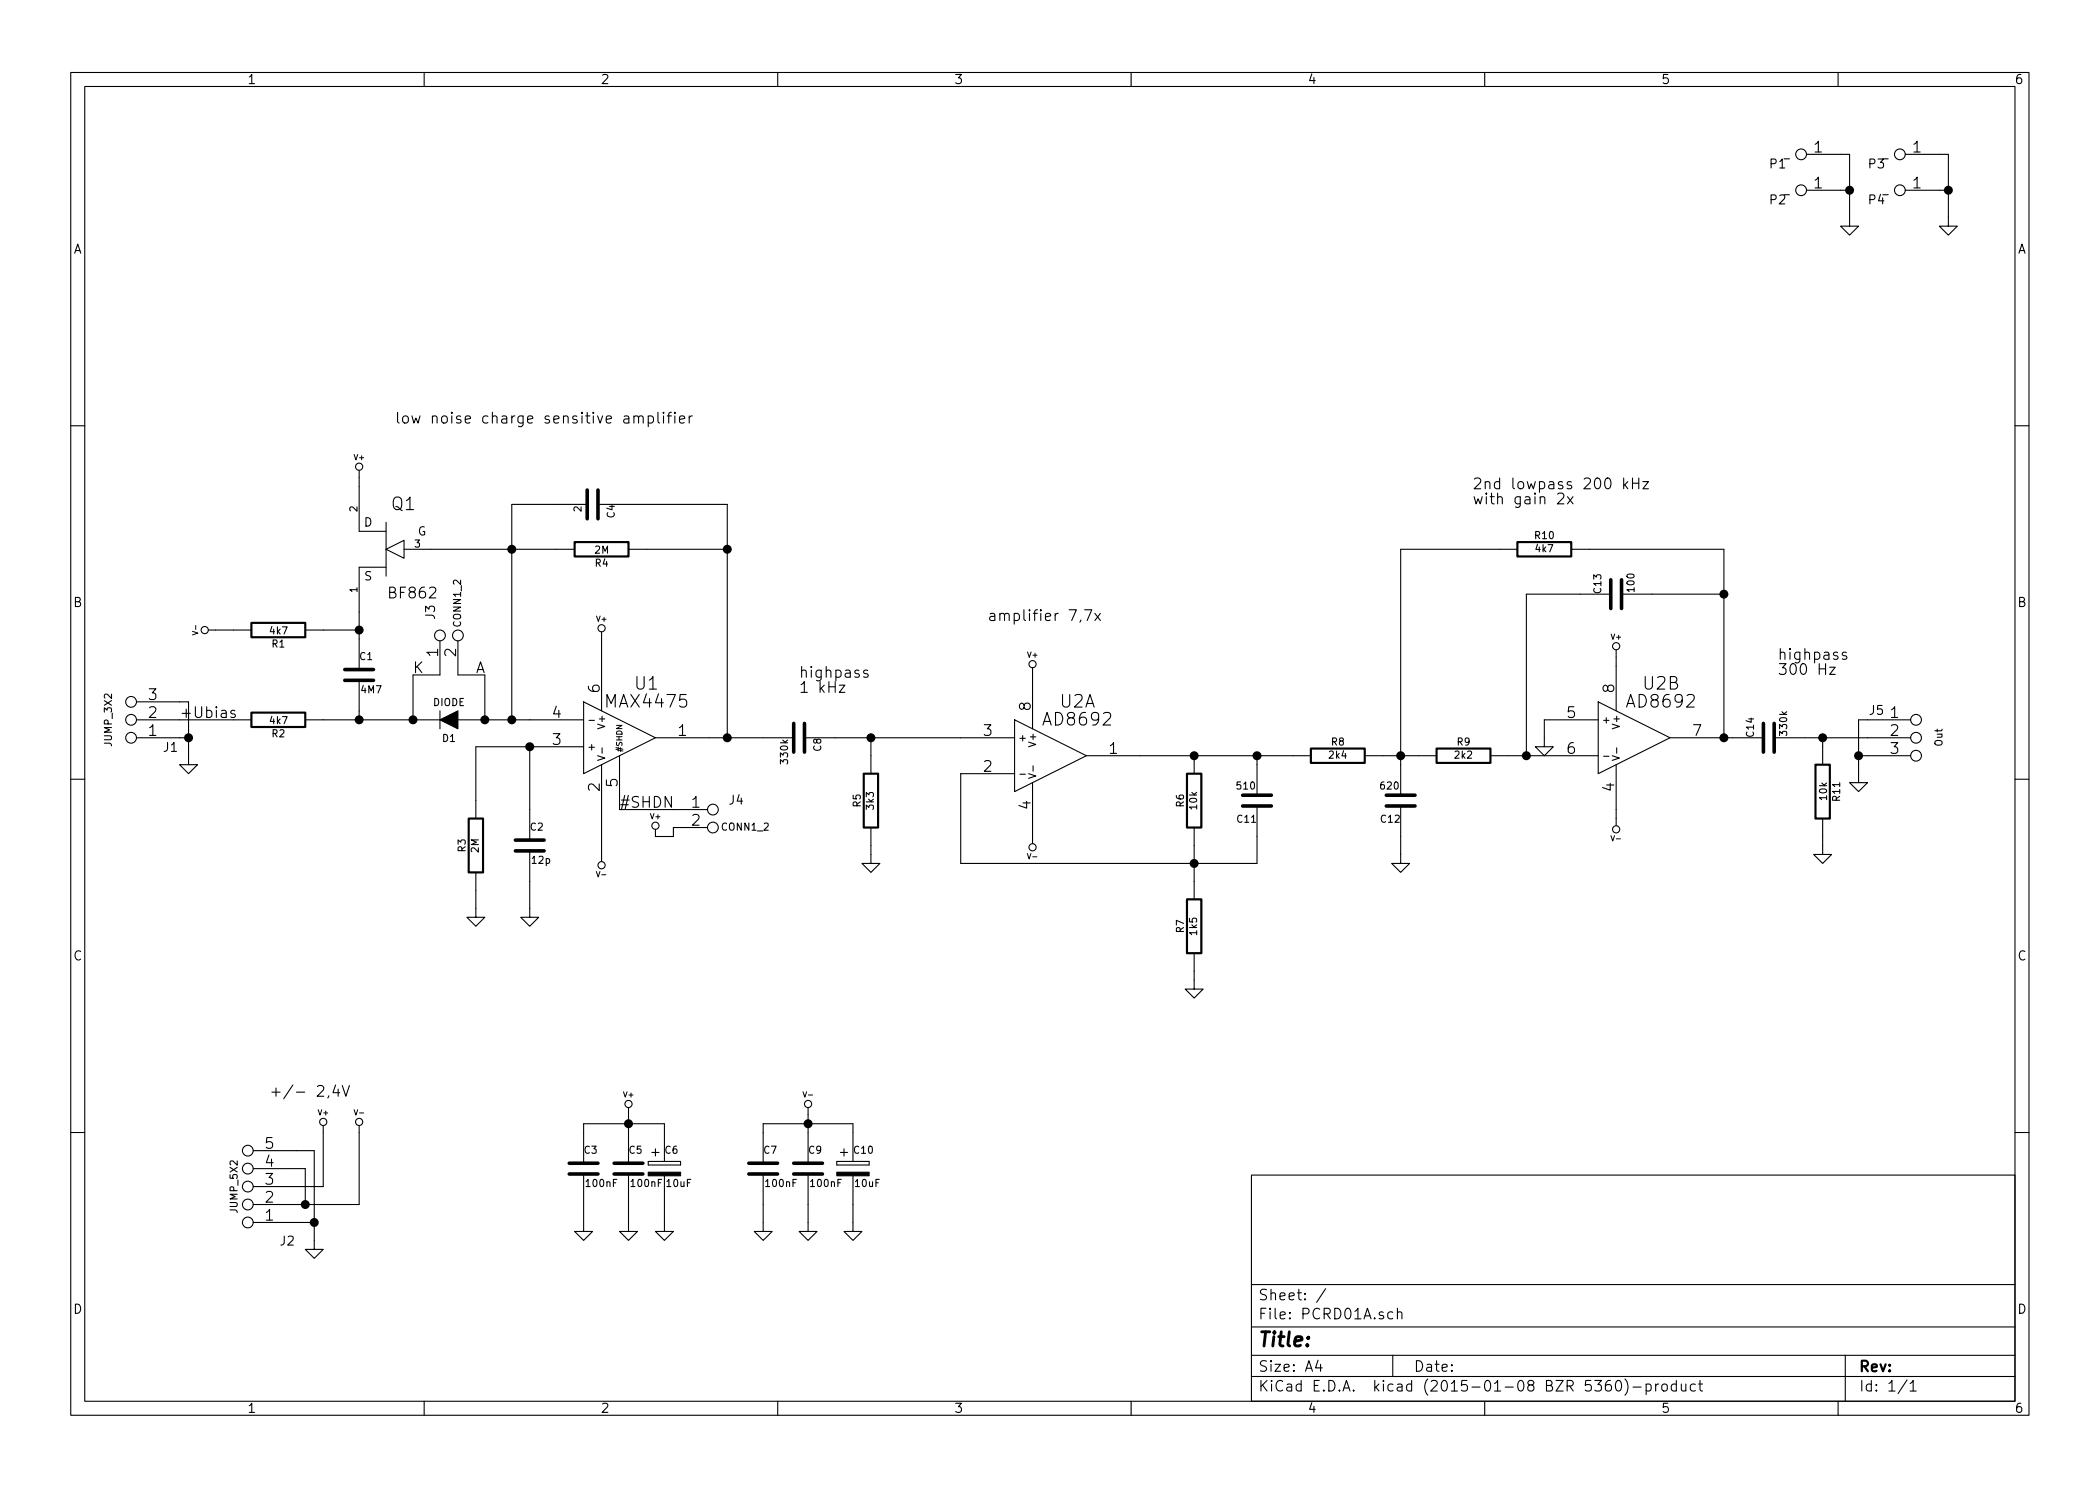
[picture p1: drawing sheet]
EESchema Schematic File Version 2
LIBS:power
LIBS:PCRD01A-cache
EELAYER 25 0
EELAYER END
$Descr A4 11693 8268
encoding utf-8
Sheet 1 1
Title ""
Date ""
Rev ""
Comp ""
Comment1 ""
Comment2 ""
Comment3 ""
Comment4 ""
$EndDescr
$Comp
L R R1
U 1 1
P 1550 3500
F 0 "R1" V 1630 3500 40  0000 C CNN
F 1 "4k7" V 1557 3501 40  0000 C CNN
F 2 "MLAB_R:SMD-0805" V 1480 3500 30  0001 C CNN
F 3 "" H 1550 3500 30  0000 C CNN
	1    1550 3500
	0    1    1    0   
$EndComp
$Comp
L R R2
U 1 1
P 1550 4000
F 0 "R2" V 1630 4000 40  0000 C CNN
F 1 "4k7" V 1557 4001 40  0000 C CNN
F 2 "MLAB_R:SMD-0805" V 1480 4000 30  0001 C CNN
F 3 "" H 1550 4000 30  0000 C CNN
	1    1550 4000
	0    1    1    0   
$EndComp
$Comp
L C C1
U 1 1
P 2000 3750
F 0 "C1" H 2000 3850 40  0000 L CNN
F 1 "4M7" H 2006 3665 40  0000 L CNN
F 2 "MLAB_R:SMD-0805" H 2038 3600 30  0001 C CNN
F 3 "" H 2000 3750 60  0000 C CNN
	1    2000 3750
	1    0    0    -1  
$EndComp
$Comp
L MAX4475 U1
U 1 1
P 3450 4100
F 0 "U1" H 3600 4400 70  0000 C CNN
F 1 "MAX4475" H 3600 4300 70  0000 C CNN
F 2 "MLAB_IO:SOT-23-6" H 3450 4100 60  0001 C CNN
F 3 "" H 3450 4100 60  0000 C CNN
	1    3450 4100
	1    0    0    -1  
$EndComp
$Comp
L AD8692 U2
U 1 1
P 5850 4200
F 0 "U2" H 6000 4500 70  0000 C CNN
F 1 "AD8692" H 6000 4400 70  0000 C CNN
F 2 "SMD_Packages:SOIC-8-N" H 5850 4200 60  0001 C CNN
F 3 "" H 5850 4200 60  0000 C CNN
	1    5850 4200
	1    0    0    -1  
$EndComp
$Comp
L DIODE D1
U 1 1
P 2500 4000
F 0 "D1" H 2500 4100 40  0000 C CNN
F 1 "DIODE" H 2500 3900 40  0000 C CNN
F 2 "" H 2500 4000 60  0001 C CNN
F 3 "" H 2500 4000 60  0000 C CNN
	1    2500 4000
	-1   0    0    1   
$EndComp
$Comp
L JFET_N Q1
U 1 1
P 2150 3050
F 0 "Q1" H 2053 3300 70  0000 C CNN
F 1 "BF862" H 2003 2803 60  0000 C CNN
F 2 "MLAB_IO:SOT-23" H 2150 3050 60  0001 C CNN
F 3 "" H 2150 3050 60  0000 C CNN
	1    2150 3050
	-1   0    0    -1  
$EndComp
$Comp
L R R4
U 1 1
P 3350 3050
F 0 "R4" V 3430 3050 40  0000 C CNN
F 1 "2M" V 3357 3051 40  0000 C CNN
F 2 "MLAB_R:SMD-0805" V 3280 3050 30  0001 C CNN
F 3 "" H 3350 3050 30  0000 C CNN
	1    3350 3050
	0    1    1    0   
$EndComp
$Comp
L C C4
U 1 1
P 3300 2800
F 0 "C4" H 3300 2900 40  0000 L CNN
F 1 "2" H 3306 2715 40  0000 L CNN
F 2 "MLAB_C:C2pF" H 3338 2650 30  0001 C CNN
F 3 "" H 3300 2800 60  0000 C CNN
	1    3300 2800
	0    1    1    0   
$EndComp
$Comp
L C C8
U 1 1
P 4450 4100
F 0 "C8" H 4450 4200 40  0000 L CNN
F 1 "330k" H 4456 4015 40  0000 L CNN
F 2 "MLAB_R:SMD-0805" H 4488 3950 30  0001 C CNN
F 3 "" H 4450 4100 60  0000 C CNN
	1    4450 4100
	0    1    1    0   
$EndComp
$Comp
L R R5
U 1 1
P 4850 4450
F 0 "R5" V 4930 4450 40  0000 C CNN
F 1 "3k3" V 4857 4451 40  0000 C CNN
F 2 "MLAB_R:SMD-0805" V 4780 4450 30  0001 C CNN
F 3 "" H 4850 4450 30  0000 C CNN
	1    4850 4450
	-1   0    0    1   
$EndComp
$Comp
L R R6
U 1 1
P 6650 4450
F 0 "R6" V 6730 4450 40  0000 C CNN
F 1 "10k" V 6657 4451 40  0000 C CNN
F 2 "MLAB_R:SMD-0805" V 6580 4450 30  0001 C CNN
F 3 "" H 6650 4450 30  0000 C CNN
	1    6650 4450
	-1   0    0    1   
$EndComp
$Comp
L R R7
U 1 1
P 6650 5150
F 0 "R7" V 6730 5150 40  0000 C CNN
F 1 "1k5" V 6657 5151 40  0000 C CNN
F 2 "MLAB_R:SMD-0805" V 6580 5150 30  0001 C CNN
F 3 "" H 6650 5150 30  0000 C CNN
	1    6650 5150
	-1   0    0    1   
$EndComp
$Comp
L C C11
U 1 1
P 7000 4450
F 0 "C11" H 7000 4550 40  0000 L CNN
F 1 "510" H 7006 4365 40  0000 L CNN
F 2 "MLAB_R:SMD-0805" H 7038 4300 30  0001 C CNN
F 3 "" H 7000 4450 60  0000 C CNN
	1    7000 4450
	-1   0    0    1   
$EndComp
$Comp
L R R8
U 1 1
P 7450 4200
F 0 "R8" V 7530 4200 40  0000 C CNN
F 1 "2k4" V 7457 4201 40  0000 C CNN
F 2 "MLAB_R:SMD-0805" V 7380 4200 30  0001 C CNN
F 3 "" H 7450 4200 30  0000 C CNN
	1    7450 4200
	0    -1   -1   0   
$EndComp
$Comp
L R R9
U 1 1
P 8150 4200
F 0 "R9" V 8230 4200 40  0000 C CNN
F 1 "2k2" V 8157 4201 40  0000 C CNN
F 2 "MLAB_R:SMD-0805" V 8080 4200 30  0001 C CNN
F 3 "" H 8150 4200 30  0000 C CNN
	1    8150 4200
	0    -1   -1   0   
$EndComp
$Comp
L C C12
U 1 1
P 7800 4450
F 0 "C12" H 7800 4550 40  0000 L CNN
F 1 "620" H 7806 4365 40  0000 L CNN
F 2 "MLAB_R:SMD-0805" H 7838 4300 30  0001 C CNN
F 3 "" H 7800 4450 60  0000 C CNN
	1    7800 4450
	-1   0    0    1   
$EndComp
$Comp
L C C13
U 1 1
P 9000 3300
F 0 "C13" H 9000 3400 40  0000 L CNN
F 1 "100" H 9006 3215 40  0000 L CNN
F 2 "MLAB_R:SMD-0805" H 9038 3150 30  0001 C CNN
F 3 "" H 9000 3300 60  0000 C CNN
	1    9000 3300
	0    -1   -1   0   
$EndComp
$Comp
L R R10
U 1 1
P 8600 3050
F 0 "R10" V 8680 3050 40  0000 C CNN
F 1 "4k7" V 8607 3051 40  0000 C CNN
F 2 "MLAB_R:SMD-0805" V 8530 3050 30  0001 C CNN
F 3 "" H 8600 3050 30  0000 C CNN
	1    8600 3050
	0    -1   -1   0   
$EndComp
$Comp
L V- #PWR01
U 1 1
P 3350 4750
F 0 "#PWR01" H 3350 4850 30  0001 C CNN
F 1 "V-" H 3350 4860 30  0000 C CNN
F 2 "" H 3350 4750 60  0000 C CNN
F 3 "" H 3350 4750 60  0000 C CNN
	1    3350 4750
	-1   0    0    1   
$EndComp
$Comp
L R R3
U 1 1
P 2650 4700
F 0 "R3" V 2730 4700 40  0000 C CNN
F 1 "2M" V 2657 4701 40  0000 C CNN
F 2 "MLAB_R:SMD-0805" V 2580 4700 30  0001 C CNN
F 3 "" H 2650 4700 30  0000 C CNN
	1    2650 4700
	-1   0    0    1   
$EndComp
$Comp
L C C2
U 1 1
P 2950 4700
F 0 "C2" H 2950 4800 40  0000 L CNN
F 1 "12p" H 2956 4615 40  0000 L CNN
F 2 "MLAB_R:SMD-0805" H 2988 4550 30  0001 C CNN
F 3 "" H 2950 4700 60  0000 C CNN
	1    2950 4700
	1    0    0    -1  
$EndComp
$Comp
L GND #PWR02
U 1 1
P 2650 5050
F 0 "#PWR02" H 2650 5050 30  0001 C CNN
F 1 "GND" H 2650 4980 30  0001 C CNN
F 2 "" H 2650 5050 60  0000 C CNN
F 3 "" H 2650 5050 60  0000 C CNN
	1    2650 5050
	1    0    0    -1  
$EndComp
$Comp
L GND #PWR03
U 1 1
P 2950 5050
F 0 "#PWR03" H 2950 5050 30  0001 C CNN
F 1 "GND" H 2950 4980 30  0001 C CNN
F 2 "" H 2950 5050 60  0000 C CNN
F 3 "" H 2950 5050 60  0000 C CNN
	1    2950 5050
	1    0    0    -1  
$EndComp
$Comp
L V+ #PWR04
U 1 1
P 3350 3550
F 0 "#PWR04" H 3350 3650 30  0001 C CNN
F 1 "V+" H 3350 3660 30  0000 C CNN
F 2 "" H 3350 3550 60  0000 C CNN
F 3 "" H 3350 3550 60  0000 C CNN
	1    3350 3550
	1    0    0    -1  
$EndComp
$Comp
L V+ #PWR05
U 1 1
P 2000 2650
F 0 "#PWR05" H 2000 2750 30  0001 C CNN
F 1 "V+" H 2000 2760 30  0000 C CNN
F 2 "" H 2000 2650 60  0000 C CNN
F 3 "" H 2000 2650 60  0000 C CNN
	1    2000 2650
	1    0    0    -1  
$EndComp
$Comp
L GND #PWR06
U 1 1
P 4850 4750
F 0 "#PWR06" H 4850 4750 30  0001 C CNN
F 1 "GND" H 4850 4680 30  0001 C CNN
F 2 "" H 4850 4750 60  0000 C CNN
F 3 "" H 4850 4750 60  0000 C CNN
	1    4850 4750
	1    0    0    -1  
$EndComp
$Comp
L GND #PWR07
U 1 1
P 6650 5450
F 0 "#PWR07" H 6650 5450 30  0001 C CNN
F 1 "GND" H 6650 5380 30  0001 C CNN
F 2 "" H 6650 5450 60  0000 C CNN
F 3 "" H 6650 5450 60  0000 C CNN
	1    6650 5450
	1    0    0    -1  
$EndComp
$Comp
L V- #PWR08
U 1 1
P 5750 4650
F 0 "#PWR08" H 5750 4750 30  0001 C CNN
F 1 "V-" H 5750 4760 30  0000 C CNN
F 2 "" H 5750 4650 60  0000 C CNN
F 3 "" H 5750 4650 60  0000 C CNN
	1    5750 4650
	-1   0    0    1   
$EndComp
$Comp
L V+ #PWR09
U 1 1
P 5750 3750
F 0 "#PWR09" H 5750 3850 30  0001 C CNN
F 1 "V+" H 5750 3860 30  0000 C CNN
F 2 "" H 5750 3750 60  0000 C CNN
F 3 "" H 5750 3750 60  0000 C CNN
	1    5750 3750
	1    0    0    -1  
$EndComp
$Comp
L GND #PWR010
U 1 1
P 7800 4750
F 0 "#PWR010" H 7800 4750 30  0001 C CNN
F 1 "GND" H 7800 4680 30  0001 C CNN
F 2 "" H 7800 4750 60  0000 C CNN
F 3 "" H 7800 4750 60  0000 C CNN
	1    7800 4750
	1    0    0    -1  
$EndComp
$Comp
L GND #PWR011
U 1 1
P 8600 4100
F 0 "#PWR011" H 8600 4100 30  0001 C CNN
F 1 "GND" H 8600 4030 30  0001 C CNN
F 2 "" H 8600 4100 60  0000 C CNN
F 3 "" H 8600 4100 60  0000 C CNN
	1    8600 4100
	1    0    0    -1  
$EndComp
$Comp
L GND #PWR012
U 1 1
P 10150 4700
F 0 "#PWR012" H 10150 4700 30  0001 C CNN
F 1 "GND" H 10150 4630 30  0001 C CNN
F 2 "" H 10150 4700 60  0000 C CNN
F 3 "" H 10150 4700 60  0000 C CNN
	1    10150 4700
	1    0    0    -1  
$EndComp
$Comp
L V+ #PWR013
U 1 1
P 9000 3650
F 0 "#PWR013" H 9000 3750 30  0001 C CNN
F 1 "V+" H 9000 3760 30  0000 C CNN
F 2 "" H 9000 3650 60  0000 C CNN
F 3 "" H 9000 3650 60  0000 C CNN
	1    9000 3650
	1    0    0    -1  
$EndComp
$Comp
L V- #PWR014
U 1 1
P 9000 4550
F 0 "#PWR014" H 9000 4650 30  0001 C CNN
F 1 "V-" H 9000 4660 30  0000 C CNN
F 2 "" H 9000 4550 60  0000 C CNN
F 3 "" H 9000 4550 60  0000 C CNN
	1    9000 4550
	-1   0    0    1   
$EndComp
$Comp
L C C14
U 1 1
P 9850 4100
F 0 "C14" H 9850 4200 40  0000 L CNN
F 1 "330k" H 9856 4015 40  0000 L CNN
F 2 "MLAB_R:SMD-0805" H 9888 3950 30  0001 C CNN
F 3 "" H 9850 4100 60  0000 C CNN
	1    9850 4100
	0    -1   -1   0   
$EndComp
$Comp
L R R11
U 1 1
P 10150 4400
F 0 "R11" V 10230 4400 40  0000 C CNN
F 1 "10k" V 10157 4401 40  0000 C CNN
F 2 "MLAB_R:SMD-0805" V 10080 4400 30  0001 C CNN
F 3 "" H 10150 4400 30  0000 C CNN
	1    10150 4400
	1    0    0    -1  
$EndComp
$Comp
L V- #PWR015
U 1 1
P 1200 3500
F 0 "#PWR015" H 1200 3600 30  0001 C CNN
F 1 "V-" H 1200 3610 30  0000 C CNN
F 2 "" H 1200 3500 60  0000 C CNN
F 3 "" H 1200 3500 60  0000 C CNN
	1    1200 3500
	0    -1   -1   0   
$EndComp
$Comp
L AD8692 U2
U 2 1
P 9100 4100
F 0 "U2" H 9250 4400 70  0000 C CNN
F 1 "AD8692" H 9250 4300 70  0000 C CNN
F 2 "SMD_Packages:SOIC-8-N" H 9100 4100 60  0001 C CNN
F 3 "" H 9100 4100 60  0000 C CNN
	2    9100 4100
	1    0    0    -1  
$EndComp
Text Notes 2200 2350 0    60   ~ 0
low noise charge sensitive amplifier
Text Notes 4450 3850 0    60   ~ 0
highpass\n1 kHz
Text Notes 5500 3450 0    60   ~ 0
amplifier 7,7x
Text Notes 8200 2800 0    60   ~ 0
2nd lowpass 200 kHz\nwith gain 2x
Text Notes 9900 3750 0    60   ~ 0
highpass\n300 Hz
$Comp
L JUMP_5X2 J2
U 1 1
P 1250 6650
F 0 "J2" H 900 6900 50  0000 C CNN
F 1 "JUMP_5X2" V 1200 6600 40  0000 C CNN
F 2 "Hrebinky:Pin_Header_Straight_2x05" H 1250 6650 60  0001 C CNN
F 3 "" H 1250 6650 60  0000 C CNN
	1    1250 6650
	-1   0    0    1   
$EndComp
$Comp
L V- #PWR016
U 1 1
P 2000 6300
F 0 "#PWR016" H 2000 6400 30  0001 C CNN
F 1 "V-" H 2000 6410 30  0000 C CNN
F 2 "" H 2000 6300 60  0000 C CNN
F 3 "" H 2000 6300 60  0000 C CNN
	1    2000 6300
	1    0    0    -1  
$EndComp
$Comp
L V+ #PWR017
U 1 1
P 1800 6300
F 0 "#PWR017" H 1800 6400 30  0001 C CNN
F 1 "V+" H 1800 6410 30  0000 C CNN
F 2 "" H 1800 6300 60  0000 C CNN
F 3 "" H 1800 6300 60  0000 C CNN
	1    1800 6300
	1    0    0    -1  
$EndComp
$Comp
L GND #PWR018
U 1 1
P 1750 6900
F 0 "#PWR018" H 1750 6900 30  0001 C CNN
F 1 "GND" H 1750 6830 30  0001 C CNN
F 2 "" H 1750 6900 60  0000 C CNN
F 3 "" H 1750 6900 60  0000 C CNN
	1    1750 6900
	1    0    0    -1  
$EndComp
Text Notes 1500 6100 0    60   ~ 0
+/- 2,4V
$Comp
L _ P1
U 1 1
P 9950 800
F 0 "P1" H 10000 900 50  0000 C CNN
F 1 "_" H 9950 850 40  0000 C CNN
F 2 "Dira:MountingHole_3mm" H 10200 650 60  0001 C CNN
F 3 "" H 10200 650 60  0000 C CNN
	1    9950 800 
	-1   0    0    1   
$EndComp
$Comp
L _ P2
U 1 1
P 9950 1000
F 0 "P2" H 10000 1100 50  0000 C CNN
F 1 "_" H 9950 1050 40  0000 C CNN
F 2 "Dira:MountingHole_3mm" H 10200 850 60  0001 C CNN
F 3 "" H 10200 850 60  0000 C CNN
	1    9950 1000
	-1   0    0    1   
$EndComp
$Comp
L _ P3
U 1 1
P 10500 800
F 0 "P3" H 10550 900 50  0000 C CNN
F 1 "_" H 10500 850 40  0000 C CNN
F 2 "Dira:MountingHole_3mm" H 10750 650 60  0001 C CNN
F 3 "" H 10750 650 60  0000 C CNN
	1    10500 800 
	-1   0    0    1   
$EndComp
$Comp
L _ P4
U 1 1
P 10500 1000
F 0 "P4" H 10550 1100 50  0000 C CNN
F 1 "_" H 10500 1050 40  0000 C CNN
F 2 "Dira:MountingHole_3mm" H 10750 850 60  0001 C CNN
F 3 "" H 10750 850 60  0000 C CNN
	1    10500 1000
	-1   0    0    1   
$EndComp
$Comp
L GND #PWR019
U 1 1
P 10300 1200
F 0 "#PWR019" H 10300 1200 30  0001 C CNN
F 1 "GND" H 10300 1130 30  0001 C CNN
F 2 "" H 10300 1200 60  0000 C CNN
F 3 "" H 10300 1200 60  0000 C CNN
	1    10300 1200
	1    0    0    -1  
$EndComp
$Comp
L GND #PWR020
U 1 1
P 10850 1200
F 0 "#PWR020" H 10850 1200 30  0001 C CNN
F 1 "GND" H 10850 1130 30  0001 C CNN
F 2 "" H 10850 1200 60  0000 C CNN
F 3 "" H 10850 1200 60  0000 C CNN
	1    10850 1200
	1    0    0    -1  
$EndComp
$Comp
L JUMP_3X2 J1
U 1 1
P 600 3950
F 0 "J1" H 250 4150 50  0000 C CNN
F 1 "JUMP_3X2" V 600 4000 40  0000 C CNN
F 2 "Hrebinky:Pin_Header_Straight_2x03" H 600 3950 60  0001 C CNN
F 3 "" H 600 3950 60  0000 C CNN
	1    600  3950
	-1   0    0    1   
$EndComp
$Comp
L JUMP_3X2 J5
U 1 1
P 10800 4150
F 0 "J5" H 10450 4350 50  0000 C CNN
F 1 "Out" V 10800 4200 40  0000 C CNN
F 2 "Hrebinky:Pin_Header_Straight_2x03" H 10800 4150 60  0001 C CNN
F 3 "" H 10800 4150 60  0000 C CNN
	1    10800 4150
	1    0    0    -1  
$EndComp
Text Label 1000 4000 0    60   ~ 0
+Ubias
$Comp
L GND #PWR021
U 1 1
P 1050 4200
F 0 "#PWR021" H 1050 4200 30  0001 C CNN
F 1 "GND" H 1050 4130 30  0001 C CNN
F 2 "" H 1050 4200 60  0000 C CNN
F 3 "" H 1050 4200 60  0000 C CNN
	1    1050 4200
	1    0    0    -1  
$EndComp
$Comp
L GND #PWR022
U 1 1
P 10350 4300
F 0 "#PWR022" H 10350 4300 30  0001 C CNN
F 1 "GND" H 10350 4230 30  0001 C CNN
F 2 "" H 10350 4300 60  0000 C CNN
F 3 "" H 10350 4300 60  0000 C CNN
	1    10350 4300
	1    0    0    -1  
$EndComp
$Comp
L CONN1_2 J4
U 1 1
P 4050 4550
F 0 "J4" H 4100 4650 50  0000 C CNN
F 1 "CONN1_2" H 4150 4500 40  0000 C CNN
F 2 "Hrebinky:Pin_Header_Straight_1x02" H 4100 4500 60  0001 C CNN
F 3 "" H 4100 4500 60  0000 C CNN
	1    4050 4550
	1    0    0    -1  
$EndComp
Text Label 3450 4500 0    60   ~ 0
#SHDN
$Comp
L C C3
U 1 1
P 3250 6500
F 0 "C3" H 3250 6600 40  0000 L CNN
F 1 "100nF" H 3256 6415 40  0000 L CNN
F 2 "MLAB_R:SMD-0805" H 3288 6350 30  0001 C CNN
F 3 "" H 3250 6500 60  0000 C CNN
	1    3250 6500
	1    0    0    -1  
$EndComp
$Comp
L C C5
U 1 1
P 3500 6500
F 0 "C5" H 3500 6600 40  0000 L CNN
F 1 "100nF" H 3506 6415 40  0000 L CNN
F 2 "MLAB_R:SMD-0805" H 3538 6350 30  0001 C CNN
F 3 "" H 3500 6500 60  0000 C CNN
	1    3500 6500
	1    0    0    -1  
$EndComp
$Comp
L C C7
U 1 1
P 4250 6500
F 0 "C7" H 4250 6600 40  0000 L CNN
F 1 "100nF" H 4256 6415 40  0000 L CNN
F 2 "MLAB_R:SMD-0805" H 4288 6350 30  0001 C CNN
F 3 "" H 4250 6500 60  0000 C CNN
	1    4250 6500
	1    0    0    -1  
$EndComp
$Comp
L C C9
U 1 1
P 4500 6500
F 0 "C9" H 4500 6600 40  0000 L CNN
F 1 "100nF" H 4506 6415 40  0000 L CNN
F 2 "MLAB_R:SMD-0805" H 4538 6350 30  0001 C CNN
F 3 "" H 4500 6500 60  0000 C CNN
	1    4500 6500
	1    0    0    -1  
$EndComp
$Comp
L CP2 C10
U 1 1
P 4750 6500
F 0 "C10" H 4750 6600 40  0000 L CNN
F 1 "10uF" H 4756 6415 40  0000 L CNN
F 2 "MLAB_R:SMD-0805" H 4788 6350 30  0001 C CNN
F 3 "" H 4750 6500 60  0000 C CNN
	1    4750 6500
	1    0    0    -1  
$EndComp
$Comp
L CP2 C6
U 1 1
P 3700 6500
F 0 "C6" H 3700 6600 40  0000 L CNN
F 1 "10uF" H 3706 6415 40  0000 L CNN
F 2 "MLAB_R:SMD-0805" H 3738 6350 30  0001 C CNN
F 3 "" H 3700 6500 60  0000 C CNN
	1    3700 6500
	1    0    0    -1  
$EndComp
$Comp
L GND #PWR023
U 1 1
P 3250 6800
F 0 "#PWR023" H 3250 6800 30  0001 C CNN
F 1 "GND" H 3250 6730 30  0001 C CNN
F 2 "" H 3250 6800 60  0000 C CNN
F 3 "" H 3250 6800 60  0000 C CNN
	1    3250 6800
	1    0    0    -1  
$EndComp
$Comp
L GND #PWR024
U 1 1
P 3500 6800
F 0 "#PWR024" H 3500 6800 30  0001 C CNN
F 1 "GND" H 3500 6730 30  0001 C CNN
F 2 "" H 3500 6800 60  0000 C CNN
F 3 "" H 3500 6800 60  0000 C CNN
	1    3500 6800
	1    0    0    -1  
$EndComp
$Comp
L GND #PWR025
U 1 1
P 3700 6800
F 0 "#PWR025" H 3700 6800 30  0001 C CNN
F 1 "GND" H 3700 6730 30  0001 C CNN
F 2 "" H 3700 6800 60  0000 C CNN
F 3 "" H 3700 6800 60  0000 C CNN
	1    3700 6800
	1    0    0    -1  
$EndComp
$Comp
L GND #PWR026
U 1 1
P 4250 6800
F 0 "#PWR026" H 4250 6800 30  0001 C CNN
F 1 "GND" H 4250 6730 30  0001 C CNN
F 2 "" H 4250 6800 60  0000 C CNN
F 3 "" H 4250 6800 60  0000 C CNN
	1    4250 6800
	1    0    0    -1  
$EndComp
$Comp
L GND #PWR027
U 1 1
P 4500 6800
F 0 "#PWR027" H 4500 6800 30  0001 C CNN
F 1 "GND" H 4500 6730 30  0001 C CNN
F 2 "" H 4500 6800 60  0000 C CNN
F 3 "" H 4500 6800 60  0000 C CNN
	1    4500 6800
	1    0    0    -1  
$EndComp
$Comp
L GND #PWR028
U 1 1
P 4750 6800
F 0 "#PWR028" H 4750 6800 30  0001 C CNN
F 1 "GND" H 4750 6730 30  0001 C CNN
F 2 "" H 4750 6800 60  0000 C CNN
F 3 "" H 4750 6800 60  0000 C CNN
	1    4750 6800
	1    0    0    -1  
$EndComp
$Comp
L V+ #PWR029
U 1 1
P 3500 6200
F 0 "#PWR029" H 3500 6300 30  0001 C CNN
F 1 "V+" H 3500 6310 30  0000 C CNN
F 2 "" H 3500 6200 60  0000 C CNN
F 3 "" H 3500 6200 60  0000 C CNN
	1    3500 6200
	1    0    0    -1  
$EndComp
$Comp
L V- #PWR030
U 1 1
P 4500 6200
F 0 "#PWR030" H 4500 6300 30  0001 C CNN
F 1 "V-" H 4500 6310 30  0000 C CNN
F 2 "" H 4500 6200 60  0000 C CNN
F 3 "" H 4500 6200 60  0000 C CNN
	1    4500 6200
	1    0    0    -1  
$EndComp
$Comp
L CONN1_2 J3
U 1 1
P 2500 3450
F 0 "J3" H 2550 3550 50  0000 C CNN
F 1 "CONN1_2" H 2600 3400 40  0000 C CNN
F 2 "Hrebinky:CONN_3_2" H 2550 3400 60  0001 C CNN
F 3 "" H 2550 3400 60  0000 C CNN
	1    2500 3450
	0    -1   -1   0   
$EndComp
Wire Wire Line
	1800 3500 2000 3500
Wire Wire Line
	1800 4000 2300 4000
Wire Wire Line
	2000 4000 2000 3950
Connection ~ 2000 3500
Connection ~ 2000 4000
Wire Wire Line
	2700 4000 2950 4000
Wire Wire Line
	2850 2800 2850 4000
Connection ~ 2850 4000
Connection ~ 2850 3050
Wire Wire Line
	2850 2800 3100 2800
Wire Wire Line
	3600 3050 4050 3050
Wire Wire Line
	4050 2800 4050 4100
Wire Wire Line
	3950 4100 4250 4100
Wire Wire Line
	3500 2800 4050 2800
Connection ~ 4050 3050
Wire Wire Line
	2950 4150 2650 4150
Wire Wire Line
	2650 4150 2650 4450
Wire Wire Line
	2950 4500 2950 4150
Connection ~ 2950 4150
Wire Wire Line
	2650 5050 2650 4950
Wire Wire Line
	2950 5050 2950 4900
Wire Wire Line
	3350 3550 3350 3700
Wire Wire Line
	3350 4500 3350 4750
Wire Wire Line
	5350 4300 5350 4800
Wire Wire Line
	5350 4800 7000 4800
Wire Wire Line
	6650 4700 6650 4900
Connection ~ 6650 4800
Wire Wire Line
	6350 4200 7200 4200
Wire Wire Line
	7000 4200 7000 4250
Connection ~ 6650 4200
Wire Wire Line
	7000 4800 7000 4650
Connection ~ 4050 4100
Wire Wire Line
	4650 4100 5350 4100
Wire Wire Line
	4850 4200 4850 4100
Connection ~ 4850 4100
Wire Wire Line
	4850 4750 4850 4700
Wire Wire Line
	6650 5450 6650 5400
Wire Wire Line
	5750 4650 5750 4600
Wire Wire Line
	5750 3800 5750 3750
Connection ~ 7000 4200
Wire Wire Line
	7700 4200 7900 4200
Wire Wire Line
	7800 3050 7800 4250
Connection ~ 7800 4200
Wire Wire Line
	7800 4750 7800 4650
Wire Wire Line
	9600 3050 9600 4100
Wire Wire Line
	9600 3300 9200 3300
Wire Wire Line
	8850 3050 9600 3050
Connection ~ 9600 3300
Wire Wire Line
	8800 3300 8500 3300
Wire Wire Line
	9000 4550 9000 4500
Wire Wire Line
	9000 3700 9000 3650
Wire Wire Line
	10050 4100 10400 4100
Wire Wire Line
	10150 4150 10150 4100
Connection ~ 10150 4100
Wire Wire Line
	9600 4100 9650 4100
Connection ~ 9600 4100
Wire Wire Line
	10150 4700 10150 4650
Wire Wire Line
	1000 4000 1300 4000
Wire Wire Line
	1300 3500 1200 3500
Wire Wire Line
	8600 4100 8600 4000
Wire Wire Line
	8400 4200 8600 4200
Wire Wire Line
	7800 3050 8350 3050
Wire Wire Line
	8500 3300 8500 4200
Connection ~ 8500 4200
Wire Wire Line
	1650 6600 1800 6600
Wire Wire Line
	1800 6600 1800 6300
Wire Wire Line
	1650 6500 1700 6500
Wire Wire Line
	1700 6500 1700 6700
Wire Wire Line
	1650 6700 2000 6700
Wire Wire Line
	2000 6700 2000 6300
Connection ~ 1700 6700
Wire Wire Line
	1650 6400 1750 6400
Wire Wire Line
	1750 6400 1750 6900
Wire Wire Line
	1750 6800 1650 6800
Connection ~ 1750 6800
Wire Wire Line
	10250 850  10300 850 
Wire Wire Line
	10300 850  10300 1200
Wire Wire Line
	10250 1050 10300 1050
Connection ~ 10300 1050
Wire Wire Line
	10800 850  10850 850 
Wire Wire Line
	10850 850  10850 1200
Wire Wire Line
	10800 1050 10850 1050
Connection ~ 10850 1050
Wire Wire Line
	2300 4000 2300 3750
Wire Wire Line
	2300 3750 2450 3750
Wire Wire Line
	2550 3750 2700 3750
Wire Wire Line
	2700 3750 2700 4000
Connection ~ 2700 4000
Connection ~ 2300 4000
Wire Wire Line
	1000 3900 1050 3900
Wire Wire Line
	1050 3900 1050 4200
Wire Wire Line
	1000 4100 1050 4100
Connection ~ 1050 4100
Wire Wire Line
	10400 4000 10350 4000
Wire Wire Line
	10350 4000 10350 4300
Wire Wire Line
	10400 4200 10350 4200
Connection ~ 10350 4200
Wire Wire Line
	3450 4500 3750 4500
Wire Wire Line
	3250 6700 3250 6800
Wire Wire Line
	3500 6700 3500 6800
Wire Wire Line
	3700 6700 3700 6800
Wire Wire Line
	4250 6700 4250 6800
Wire Wire Line
	4500 6700 4500 6800
Wire Wire Line
	4750 6700 4750 6800
Wire Wire Line
	3250 6300 3250 6250
Wire Wire Line
	3250 6250 3700 6250
Wire Wire Line
	3700 6250 3700 6300
Wire Wire Line
	3500 6200 3500 6300
Wire Wire Line
	4750 6300 4750 6250
Wire Wire Line
	4750 6250 4250 6250
Wire Wire Line
	4250 6250 4250 6300
Wire Wire Line
	4500 6200 4500 6300
Connection ~ 4500 6250
Connection ~ 3500 6250
Wire Wire Line
	2000 3400 2000 3550
Wire Wire Line
	2000 2700 2000 2650
Wire Wire Line
	2400 3050 3100 3050
Text Label 2300 3750 0    60   ~ 0
K
Text Label 2650 3750 0    60   ~ 0
A
$Comp
L V+ #PWR?
U 1 1
P 3650 4650
F 0 "#PWR?" H 3650 4750 30  0001 C CNN
F 1 "V+" H 3650 4760 30  0000 C CNN
F 2 "" H 3650 4650 60  0000 C CNN
F 3 "" H 3650 4650 60  0000 C CNN
	1    3650 4650
	1    0    0    -1  
$EndComp
Wire Wire Line
	3650 4650 3750 4650
Wire Wire Line
	3750 4650 3750 4600
$EndSCHEMATC
